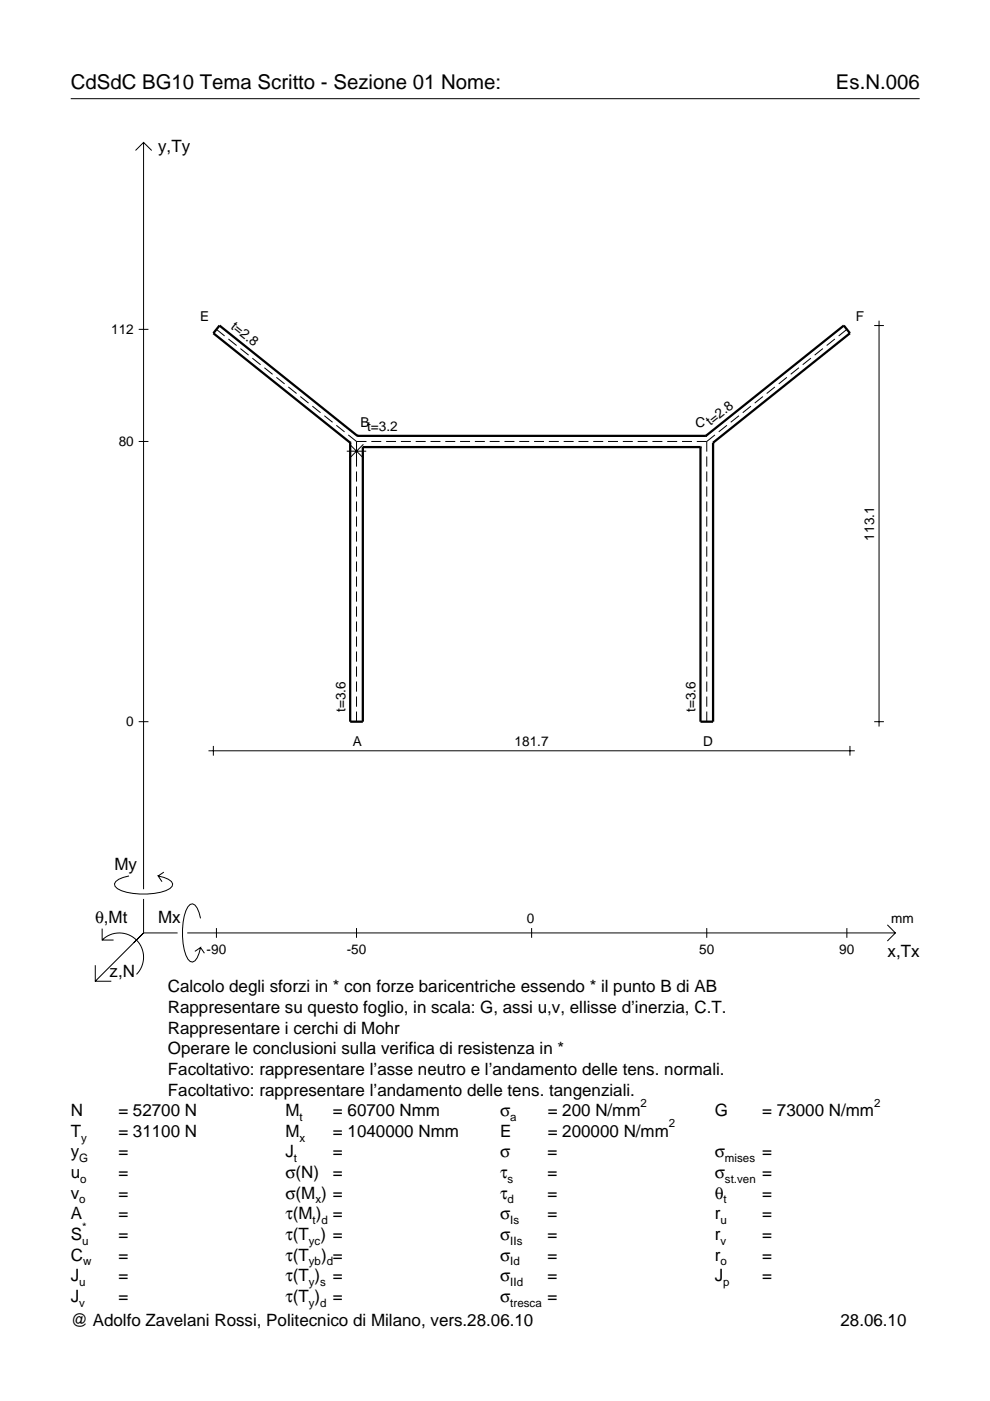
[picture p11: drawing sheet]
<svg xmlns="http://www.w3.org/2000/svg" width="210mm" height="297mm" viewBox="0 0 210 297" stroke-linecap="round" stroke-linejoin="round" font-family="sans-serif">
<g fill="none" stroke="#000" stroke-width=".21">
<path d="M15 20.9h180M28.7 31.9l1.7-1.7 1.8 1.7M30.4 30.2v158.3M29.4 69.8h2.1M45.9 69.8l1.7 1.4M48.4 71.9l1.8 1.4M51 73.9l1.7 1.4M53.5 75.9l1.7 1.4M56.1 78l1.7 1.4M169.4 78l-1.8 1.4M171.9 75.9l-1.7 1.4M174.5 73.9l-1.8 1.4"/>
<path d="M177 71.9l-1.7 1.4M179.6 69.8l-1.8 1.4M185.3 69h2.1M186.4 68v86M29.4 93.6h2.1M58.6 80l1.7 1.4M61.1 82l1.8 1.4M63.7 84.1l1.7 1.4M66.2 86.1l1.8 1.4M68.8 88.1l1.7 1.4M71.3 90.2l1.7 1.4M73.5 95.7h4.1"/>
<path d="M73.8 92.2l1.8 1.4M74.1 94.2l2.9 2.9M75.6 93.6h2.1M75.6 93.6v5.3M75.6 100v2.1M77 94.2l-2.9 2.9M78.7 93.6h2.1M81.9 93.6h2.1M85 93.6h2.1M88.1 93.6h2.1M91.3 93.6h2.1M94.4 93.6h2.1"/>
<path d="M97.5 93.6h2.2M100.7 93.6h2.1M103.8 93.6h2.1M107 93.6h2.1M110.1 93.6h2.1M113.2 93.6h2.1M116.4 93.6h2.1M119.5 93.6h2.1M122.6 93.6h2.2M125.8 93.6h2.1M128.9 93.6h2.1M132.1 93.6h2.1"/>
<path d="M135.2 93.6h2.1M138.3 93.6h2.1M141.5 93.6h2.1M144.6 93.6h2.1M147.7 93.6h2.1M149.8 93.6v2.2M149.8 96.8v2.1M149.8 100v2.1M151.6 92.2l-1.8 1.4M154.1 90.2l-1.7 1.4M156.7 88.1l-1.8 1.4M159.2 86.1l-1.7 1.4"/>
<path d="M161.8 84.1l-1.8 1.4M164.3 82l-1.7 1.4M166.8 80l-1.7 1.4M75.6 103.1v2.2M75.6 106.3v2.2M75.6 109.5v2.2M75.6 112.7v2.1M75.6 115.9v2.1M75.6 119.1v2.1M149.8 103.1v2.2M149.8 106.3v2.2M149.8 109.5v2.2"/>
<path d="M149.8 112.7v2.1M149.8 115.9v2.1M149.8 119.1v2.1M75.6 122.2v2.2M75.6 125.4v2.2M75.6 128.6v2.1M75.6 131.8v2.1M75.6 135v2.1M75.6 138.1v2.2M149.8 122.2v2.2M149.8 125.4v2.2M149.8 128.6v2.1"/>
<path d="M149.8 131.8v2.1M149.8 135v2.1M149.8 138.1v2.2M29.4 153h2.1M44.2 159.2h137M45.2 158.2v2M75.6 141.3v2.2M75.6 144.5v2.1M75.6 147.7v2.1M75.6 150.9v2.1M149.8 141.3v2.2M149.8 144.5v2.1"/>
<path d="M149.8 147.7v2.1M149.8 150.9v2.1M180.2 158.2v2M185.3 153h2.1M21.7 199.3a5.1 5.1 0 0 1 7.2 0 5.1 5.1 0 0 1 0 7.3M21.7 196.9v2.4h2.4M27.3 185.7a3.6 3.6 0 0 0-3 1.7l.1 .5a5.6 5.6 0 0 0 3.8 1.5 13.4 13.4 0 0 0 7.8-1l.5-.5 .1-.5a3.6 3.6 0 0 0-3.1-1.7l.8 1.2M30.4 190.6v7.2M30.4 197.8l-10.2 10.2M30.4 197.8h7.2M34.7 184.9l-1.2 .8M39.7 197.8h150.1"/>
<path d="M42.5 194.7a3.6 3.6 0 0 0-1.7-3.1l-.5 .2a5.7 5.7 0 0 0-1.5 3.7 13.3 13.3 0 0 0 1 7.9l.5 .5 .5 .1a3.6 3.6 0 0 0 1.7-3.1l-1.2 .8M45.9 196.8v2M75.6 196.8v2M112.7 196.8v2M149.8 196.8v2M179.6 196.8v2M188.1 196.1l1.7 1.7-1.7 1.7M20.2 204.7v3.3h3.4M42.5 200.9l.8 1.2"/>
</g>
<path d="M74.2 93.9h.1M74.2 93.9v59.1h2.7v-58.2M75.8 92.4h.1M75.8 92.4h73.9M75.8 92.4l-29.3-23.4-1.3 1.7 29 23.2M76.9 94.8h.1M76.9 94.8h71.6M148.5 94.8h.1M149.7 92.4h.1M149.7 92.4l29.2-23.4 1.3 1.7-29 23.2M151.2 93.9h.1M151.2 93.9v59.1h-2.7v-58.2" fill="none" stroke="#000" stroke-width=".48"/>
<g font-size="4.3">
<text x="15" y="18.9">CdSdC BG10 Tema Scritto - Sezione 01 Nome:</text>
<text x="177.2" y="18.9">Es.N.006</text>
</g>
<g font-size="3.6">
<text x="33.5" y="32.3">y,Ty</text>
<text x="24.3" y="184.4">My</text>
<text x="20.1" y="195.7">θ,Mt</text>
<text x="33.5" y="195.7">Mx</text>
<text x="188.2" y="203">x,Tx</text>
<text x="23.2" y="207.1">z,N</text>
<text x="35.6" y="210.4">Calcolo degli sforzi in * con forze baricentriche essendo * il punto B di AB</text>
<text x="35.6" y="214.8">Rappresentare su questo foglio, in scala: G, assi u,v, ellisse d’inerzia, C.T.</text>
<text x="35.6" y="219.2">Rappresentare i cerchi di Mohr</text>
<text x="35.6" y="223.5">Operare le conclusioni sulla verifica di resistenza in *</text>
<text x="35.6" y="227.9">Facoltativo: rappresentare l’asse neutro e l’andamento delle tens. normali.</text>
<text x="35.6" y="232.3">Facoltativo: rappresentare l’andamento delle tens. tangenziali.</text>
<text x="15" y="236.7">N</text>
<text x="25.1" y="236.7">= 52700 N</text>
<text x="60.5" y="236.7">M</text>
<text x="70.6" y="236.7">= 60700 Nmm</text>
<text x="106" y="236.7">σ</text>
<text x="116.1" y="236.7">= 200 N/mm</text>
<text x="151.5" y="236.7">G</text>
<text x="161.6" y="236.7">= 73000 N/mm</text>
<text x="15" y="245.4">y</text>
<text x="15" y="241">T</text>
<text x="25.1" y="245.4">=</text>
<text x="25.1" y="241">= 31100 N</text>
<text x="60.5" y="245.4">J</text>
<text x="60.5" y="241">M</text>
<text x="70.6" y="245.4">=</text>
<text x="70.6" y="241">= 1040000 Nmm</text>
<text x="106" y="245.4">σ</text>
<text x="106" y="241">E</text>
<text x="116.1" y="245.4">=</text>
<text x="116.1" y="241">= 200000 N/mm</text>
<text x="151.5" y="245.4">σ</text>
<text x="161.6" y="245.4">=</text>
<text x="15" y="249.8">u</text>
<text x="25.1" y="249.8">=</text>
<text x="60.5" y="249.8">σ(N)</text>
<text x="70.6" y="249.8">=</text>
<text x="106" y="249.8">τ</text>
<text x="116.1" y="249.8">=</text>
<text x="151.5" y="249.8">σ</text>
<text x="161.6" y="249.8">=</text>
<text x="15" y="254.2">v</text>
<text x="25.1" y="254.2">=</text>
<text x="60.5" y="254.2">σ(M ) =</text>
<text x="106" y="254.2">τ</text>
<text x="116.1" y="254.2">=</text>
<text x="151.5" y="254.2">θ</text>
<text x="161.6" y="254.2">=</text>
<text x="15" y="258.5">A</text>
<text x="15" y="262.9">S</text>
<text x="25.1" y="262.9">=</text>
<text x="25.1" y="258.5">=</text>
<text x="60.5" y="262.9">τ(T ) =</text>
<text x="60.5" y="258.5">τ(M ) =</text>
<text x="106" y="258.5">σ</text>
<text x="106" y="262.9">σ</text>
<text x="116.1" y="258.5">=</text>
<text x="116.1" y="262.9">=</text>
<text x="151.5" y="262.9">r</text>
<text x="151.5" y="258.5">r</text>
<text x="161.6" y="262.9">=</text>
<text x="161.6" y="258.5">=</text>
<text x="15" y="267.3">C</text>
<text x="25.1" y="267.3">=</text>
<text x="60.5" y="267.3">τ(T</text>
<text x="68.1" y="267.3">) =</text>
<text x="106" y="267.3">σ</text>
<text x="116.1" y="267.3">=</text>
<text x="151.5" y="267.3">r</text>
<text x="161.6" y="267.3">=</text>
<text x="15" y="271.7">J</text>
<text x="25.1" y="271.7">=</text>
<text x="60.5" y="271.7">τ(T )</text>
<text x="70.6" y="271.7">=</text>
<text x="106" y="271.7">σ</text>
<text x="116.1" y="271.7">=</text>
<text x="151.5" y="271.7">J</text>
<text x="161.6" y="271.7">=</text>
<text x="15" y="276">J</text>
<text x="15" y="281.2">@ Adolfo Zavelani Rossi, Politecnico di Milano, vers.28.06.10</text>
<text x="25.1" y="276">=</text>
<text x="60.5" y="276">τ(T )</text>
<text x="70.6" y="276">=</text>
<text x="106" y="276">σ</text>
<text x="116.1" y="276">=</text>
<text x="178.2" y="281.2">28.06.10</text>
</g>
<g font-size="2.9">
<text x="23.6" y="70.8">112</text>
<text x="42.5" y="68.1">E</text>
<text x="48.8" y="69.5" transform="rotate(39 48.8 69.5)">t=2.8</text>
<text x="181.5" y="68.1">F</text>
<text x="25.2" y="94.6">80</text>
<text x="76.4" y="90.6">B</text>
<text x="77.8" y="91.4">t=3.2</text>
<text x="147.5" y="90.6">C</text>
<text x="150.6" y="90.3" transform="rotate(-39 150.6 90.3)">t=2.8</text>
<text x="185.3" y="114.6" transform="rotate(-90 185.3 114.6)">113.1</text>
<text x="26.8" y="154">0</text>
<text x="73.2" y="151" transform="rotate(-90 73.2 151)">t=3.6</text>
<text x="147.5" y="151" transform="rotate(-90 147.5 151)">t=3.6</text>
<text x="74.8" y="158.1">A</text>
<text x="109.1" y="158.2">181.7</text>
<text x="149.1" y="158.1">D</text>
<text x="111.7" y="195.7">0</text>
<text x="189" y="195.7">mm</text>
<text x="43.8" y="202.2">-90</text>
<text x="73.5" y="202.2">-50</text>
<text x="148.2" y="202.2">50</text>
<text x="178" y="202.2">90</text>
</g>
<g font-size="2.4">
<text x="63.5" y="237.7">t</text>
<text x="108.2" y="237.7">a</text>
<text x="135.8" y="234.7">2</text>
<text x="141.8" y="239">2</text>
<text x="185.3" y="234.7">2</text>
<text x="17.2" y="242">y</text>
<text x="63.5" y="242">x</text>
<text x="16.8" y="246.4">G</text>
<text x="17" y="250.8">o</text>
<text x="62.3" y="246.4">t</text>
<text x="107.6" y="250.8">s</text>
<text x="153.7" y="246.4">mises</text>
<text x="153.7" y="250.8">st.ven</text>
<text x="16.8" y="255.2">o</text>
<text x="66.9" y="255.2">x</text>
<text x="107.6" y="255.2">d</text>
<text x="153.4" y="255.2">t</text>
<text x="17.4" y="263.9">u</text>
<text x="17.4" y="260.9">*</text>
<text x="65.5" y="263.9">yc</text>
<text x="66.3" y="259.5">t d</text>
<text x="108.2" y="259.5">Is</text>
<text x="108.2" y="263.9">IIs</text>
<text x="152.7" y="263.9">v</text>
<text x="152.7" y="259.5">u</text>
<text x="17.6" y="268.3">w</text>
<text x="65.5" y="268.3">yb d</text>
<text x="108.2" y="268.3">Id</text>
<text x="152.7" y="268.3">o</text>
<text x="16.8" y="272.7">u</text>
<text x="65.5" y="272.7">y s</text>
<text x="108.2" y="272.7">IId</text>
<text x="153.3" y="272.7">p</text>
<text x="16.8" y="277">v</text>
<text x="65.5" y="277">y d</text>
<text x="108.2" y="277">tresca</text>
</g>
</svg>
